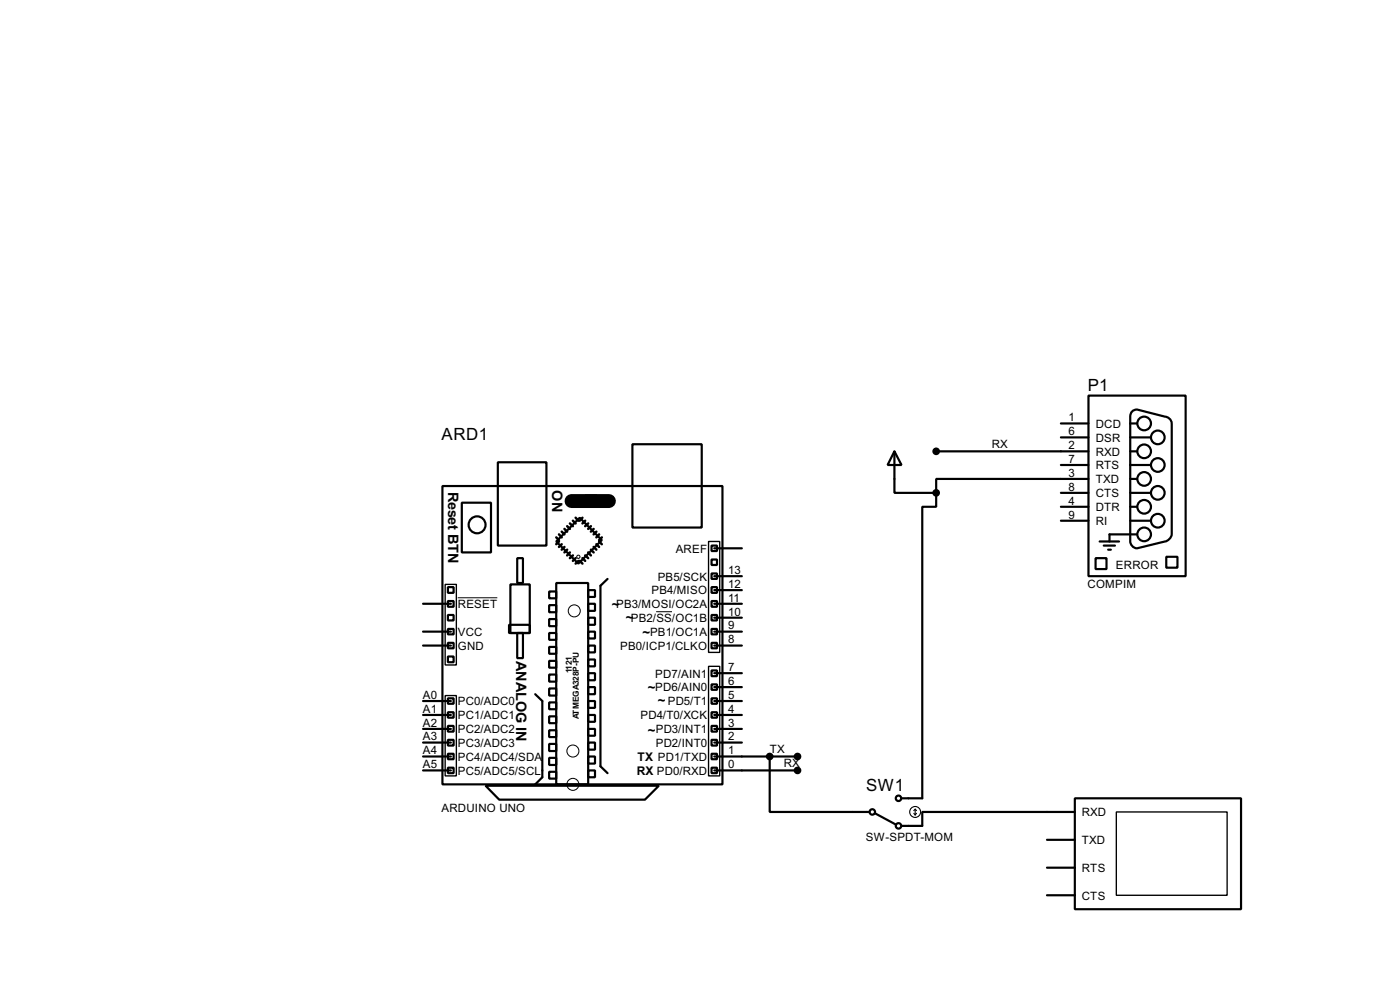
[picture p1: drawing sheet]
<svg xmlns="http://www.w3.org/2000/svg" width="256mm" height="180mm" viewBox="0 0 256 180" stroke-linecap="round" stroke-linejoin="round" font-family="sans-serif">
<g fill="none" stroke="#000" stroke-width=".4">
<path d="M194.4 77.5h5M199.4 72.4h17.8v33.1h-17.8zM207.1 77.5h1.2M207.5 75.2l.8-.2 5.1 1.3a1.35 1.35 0 0 1 1.3 1.2v20.3a1.59 1.59 0 0 1-1.3 1.3l-5.1 1.3a1.33 1.33 0 0 1-1.2-1.3v-22.8v-.5zM81.1 89h51.3v54.6h-51.3zM84.6 92h5.4v9.1h-5.4zM91.2 84.6h8.9v15.3h-8.9zM106.2 94.8l4.1 4.1-4.3 4.3-4.1-4.1zM107.2 90.7h2.1v2.1h-2.1zM115.9 81.3h12.7v15.3h-12.7zM130.4 99.9h1v1h-1zM163.9 82.6l1.3 2.5h-2.6z"/>
<path d="M163.9 82.6v7.6h7.6M171.5 90.2v2.6h-2.5v53.3h-3.8M171.5 82.6h27.9M194.4 80.1h5M194.4 85.1h5M194.4 90.2h5M194.4 92.8h5M194.4 95.3h5M199.4 87.7h-27.9v2.5M201.5 99.1h3.5M202.2 99.9h2.1M207.1 82.6h1.2"/>
<path d="M207.1 80.1h3.8M207.1 85.1h3.8M207.1 87.7h1.2M207.1 90.2h3.8M207.1 92.8h1.2M207.1 95.3h3.8M208.3 97.8h-5v1.3M77.5 118.2h5.1M77.5 115.6h5.1M77.5 110.5h5.1M82.1 110h1v1.1h-1zM82.1 115.1h1v1h-1z"/>
<path d="M82.1 117.7h1v1h-1zM82.1 112.6h1v1h-1zM82.1 107.5h1v1h-1zM93.3 114.4h3.8v1.5h-3.8zM93.5 107h3.6v8.9h-3.6zM94.8 102.2h1v4.5h-1zM94.8 115.9h1v4.6h-1zM100.6 108.3h1.3v1.2h-1.3zM100.6 110.8h1.3v1.3h-1.3zM100.6 113.3h1.3v1.3h-1.3zM100.6 115.9h1.3v1.2h-1.3zM100.6 118.4h1.3v1.3h-1.3z"/>
<path d="M101.9 106.7h5.9v36.9h-5.9zM107.8 108h1.2v1.3h-1.2zM107.8 110.5h1.2v1.3h-1.2zM107.8 113.1h1.2v1.3h-1.2zM107.8 115.6h1.2v1.3h-1.2zM107.8 118.2h1.2v1.2h-1.2zM111.3 106l-1.3 1.2v33.1l1.3 1.2M130.4 105h1v1h-1zM130.4 107.5h1v1h-1zM130.4 110h1v1.1h-1zM130.4 112.6h1v1h-1zM130.4 115.1h1v1h-1z"/>
<path d="M130.4 102.4h1v1h-1zM130.4 117.7h1v1h-1zM130.9 118.2h5M130.9 115.6h5M130.9 113.1h5M130.9 110.5h5M130.9 108h5M130.9 105.5h5M130.9 100.4h5M200.7 102.2h2v2h-2zM203 100.6h.5M213.7 101.9h2v2h-2z"/>
<path d="M77.5 138.5h5.1M77.5 135.9h5.1M77.5 133.4h5.1M77.5 130.9h5.1M77.5 128.3h5.1M82.1 120.2h1v1h-1zM82.1 127.8h1v1h-1zM82.1 130.4h1v1h-1zM82.1 132.9h1v1h-1zM82.1 135.4h1v1.1h-1zM82.1 138h1v1h-1zM98.1 127.1l1.3 1.2v14l-1.3 1.3"/>
<path d="M100.6 121h1.3v1.2h-1.3zM100.6 123.5h1.3v1.3h-1.3zM100.6 126h1.3v1.3h-1.3zM100.6 128.6h1.3v1.2h-1.3zM100.6 131.1h1.3v1.3h-1.3zM100.6 133.7h1.3v1.2h-1.3zM100.6 136.2h1.3v1.3h-1.3zM100.6 138.7h1.3v1.3h-1.3zM107.8 120.7h1.2v1.3h-1.2zM107.8 123.2h1.2v1.3h-1.2zM107.8 125.8h1.2v1.3h-1.2zM107.8 128.3h1.2v1.3h-1.2z"/>
<path d="M107.8 130.9h1.2v1.2h-1.2zM107.8 133.4h1.2v1.3h-1.2zM107.8 135.9h1.2v1.3h-1.2zM107.8 138.5h1.2v1.3h-1.2zM130.4 122.7h1v1.1h-1zM130.4 125.3h1v1h-1zM130.4 127.8h1v1h-1zM130.4 130.4h1v1h-1zM130.4 132.9h1v1h-1zM130.4 135.4h1v1.1h-1zM130.4 138h1v1h-1zM130.9 138.5h15.2"/>
<path d="M130.9 135.9h5M130.9 133.4h5M130.9 130.9h5M130.9 128.3h5M130.9 125.8h5M130.9 123.2h5M141 138.5v10.1h18.3M77.5 141h5.1M82.1 140.5h1v1h-1zM89 143.8h31.7l-2.5 2.6h-26.7zM100.6 141.3h1.3v1.2h-1.3zM107.8 141h1.2v1.3h-1.2z"/>
<path d="M130.4 140.5h1v1h-1zM130.9 141h15.2M160.3 148.9l3.8 2M191.8 158.8h5.1M191.8 153.7h5.1M196.9 146.1h30.5v20.3h-30.5zM196.9 148.6h-27.9v2.6h-3.8M191.8 163.9h5.1"/>
<circle cx="209.6" cy="77.5" r="1.25"/>
<circle cx="87.4" cy="96.1" r="1.55"/>
<circle cx="209.6" cy="82.6" r="1.25"/>
<circle cx="209.6" cy="87.7" r="1.25"/>
<circle cx="209.6" cy="97.8" r="1.25"/>
<circle cx="209.6" cy="92.8" r="1.25"/>
<circle cx="212.1" cy="90.2" r="1.25"/>
<circle cx="212.1" cy="95.3" r="1.25"/>
<circle cx="212.1" cy="85.1" r="1.25"/>
<circle cx="212.1" cy="80.1" r="1.25"/>
<circle cx="159.8" cy="148.6" r=".5"/>
<circle cx="164.6" cy="151.2" r=".5"/>
<circle cx="164.6" cy="146.1" r=".5"/>
</g>
<path d="M104.7 91.7h6.9" fill="none" stroke="#000" stroke-width="2.6"/>
<g fill="none" stroke="#000" stroke-width=".45">
<path d="M101.9 98.4l.5 .5M102.4 97.8l.5 .6M102.4 99.1l-.5 .5M102.9 97.3l.5 .5M102.9 99.6l-.5 .5M103.4 96.8l.5 .5M103.9 96.3l.5 .5M104.4 95.8l.6 .5M105 95.3l.5 .5M105.5 94.8l.5 .5M106.7 94.8l-.5 .5M107.2 95.3l-.5 .5"/>
<path d="M107.8 95.8l-.6 .5M108.3 96.3l-.5 .5M108.8 96.8l-.5 .5M109.3 99.6l.5 .5M109.3 97.3l-.5 .5M109.8 99.1l.5 .5M109.8 97.8l-.5 .6M110.3 98.4l-.5 .5M103.4 100.1l-.5 .5M103.9 100.6l-.5 .5M104.4 101.1l-.5 .6M105 101.7l-.6 .5"/>
<path d="M105.5 102.2l-.5 .5M106 102.7l-.5 .5M106.2 102.7l.5 .5M106.7 102.2l.5 .5M107.2 101.7l.6 .5M107.8 101.1l.5 .6M108.3 100.6l.5 .5M108.8 100.1l.5 .5"/>
</g>
<g fill="none" stroke="#000" stroke-width=".18">
<path d="M83.9 109.4h7.2M120.2 112h2.9"/>
<circle cx="105.2" cy="111.8" r="1.1"/>
<circle cx="105.9" cy="101.9" r=".3"/>
<circle cx="104.9" cy="137.5" r="1.1"/>
<circle cx="104.9" cy="143.6" r="1.1"/>
</g>
<path d="M129.8 99.1h2.1v20.3h-2.1zM81.6 107h2v14.7h-2zM81.6 127.3h2v14.7h-2zM129.8 122h2.1v20h-2.1zM204.5 148.6h20.3v15.3h-20.3z" fill="none" stroke="#000" stroke-width=".25"/>
<g fill="none" stroke="#000" stroke-width=".2">
<path d="M167.4 148.9l.3 .3M167.7 148.1v1.1M167.7 148.1l-.3 .3M167.7 148.1l.2 .3M167.9 148.9l-.2 .3"/>
<circle cx="167.6" cy="148.6" r="1"/>
</g>
<g fill="#000" stroke="#000" stroke-width=".4">
<circle cx="171.5" cy="82.6" r=".5"/>
<circle cx="171.5" cy="90.2" r=".5"/>
<circle cx="141" cy="138.5" r=".5"/>
<circle cx="146.1" cy="138.5" r=".5"/>
<circle cx="146.1" cy="141" r=".5"/>
</g>
<g font-size="3.5">
<text x="199.3" y="71.6">P1</text>
<text x="80.9" y="80.5">ARD1</text>
<text x="158.7" y="144.8">SW1</text>
</g>
<g font-size="3">
<text x="82.1" y="90" transform="rotate(90 82.1 90)">Reset BTN</text>
<text x="101.1" y="89.7" transform="rotate(90 101.1 89.7)">ON</text>
<text x="94.5" y="121" transform="rotate(90 94.5 121)">ANALOG IN</text>
</g>
<g font-size="2.7">
<text x="112.1" y="111.4">~</text>
<text x="114.7" y="113.9">~</text>
<text x="117.7" y="116.5">~</text>
<text x="118.7" y="126.7">~</text>
<text x="120.5" y="129">~</text>
<text x="118.7" y="134.6">~</text>
</g>
<g font-size="2.5">
<text x="116.7" y="141.8">RX PD0/RXD</text>
<text x="116.8" y="139.3">TX PD1/TXD</text>
</g>
<g font-size="2.4">
<text x="195.8" y="77.1">1</text>
<text x="181.7" y="82">RX</text>
<text x="195.8" y="82.2">2</text>
<text x="195.8" y="79.7">6</text>
<text x="200.7" y="83.4">RXD</text>
<text x="200.7" y="80.8">DSR</text>
<text x="200.7" y="78.3">DCD</text>
<text x="195.8" y="87.3">3</text>
<text x="195.8" y="89.8">8</text>
<text x="195.8" y="84.7">7</text>
<text x="200.7" y="88.5">TXD</text>
<text x="200.7" y="85.9">RTS</text>
<text x="195.8" y="92.4">4</text>
<text x="195.8" y="94.9">9</text>
<text x="200.7" y="91">CTS</text>
<text x="200.7" y="93.6">DTR</text>
<text x="123.8" y="101.2">AREF</text>
<text x="200.7" y="96.1">RI</text>
<text x="120.5" y="106.3">PB5/SCK</text>
<text x="133.4" y="107.6">12</text>
<text x="133.4" y="105.1">13</text>
<text x="199.2" y="107.7">COMPIM</text>
<text x="204.4" y="104.2">ERROR</text>
<text x="83.9" y="111.3">RESET</text>
<text x="112.9" y="111.3">PB3/MOSI/OC2A</text>
<text x="115.6" y="113.9">PB2/SS/OC1B</text>
<text x="119.3" y="108.8">PB4/MISO</text>
<text x="133.4" y="112.7">10</text>
<text x="133.4" y="110.1">11</text>
<text x="83.9" y="116.4">VCC</text>
<text x="83.9" y="119">GND</text>
<text x="113.6" y="119">PB0/ICP1/CLKO</text>
<text x="119.1" y="116.4">PB1/OC1A</text>
<text x="133.4" y="117.8">8</text>
<text x="133.4" y="115.2">9</text>
<text x="120" y="124">PD7/AIN1</text>
<text x="133.4" y="125.4">6</text>
<text x="133.4" y="122.8">7</text>
<text x="77.5" y="130.5">A1</text>
<text x="77.5" y="127.9">A0</text>
<text x="83.9" y="131.7">PC1/ADC1</text>
<text x="83.9" y="129.1">PC0/ADC0</text>
<text x="117.3" y="131.7">PD4/T0/XCK</text>
<text x="120" y="126.6">PD6/AIN0</text>
<text x="122.3" y="129.1">PD5/T1</text>
<text x="133.4" y="130.5">4</text>
<text x="133.4" y="127.9">5</text>
<text x="77.5" y="135.5">A3</text>
<text x="77.5" y="133">A2</text>
<text x="83.9" y="136.7">PC3/ADC3</text>
<text x="83.9" y="134.2">PC2/ADC2</text>
<text x="120.1" y="136.7">PD2/INT0</text>
<text x="120.1" y="134.2">PD3/INT1</text>
<text x="133.4" y="135.5">2</text>
<text x="133.4" y="133">3</text>
<text x="141" y="137.9">TX</text>
<text x="77.5" y="140.6">A5</text>
<text x="77.5" y="138.1">A4</text>
<text x="83.9" y="141.8">PC5/ADC5/SCL</text>
<text x="83.9" y="139.3">PC4/ADC4/SDA</text>
<text x="133.4" y="140.6">0</text>
<text x="133.4" y="138.1">1</text>
<text x="143.6" y="140.4">RX</text>
<text x="80.9" y="148.6">ARDUINO UNO</text>
<text x="198.2" y="149.4">RXD</text>
<text x="158.6" y="153.9">SW-SPDT-MOM</text>
<text x="198.2" y="154.5">TXD</text>
<text x="198.2" y="159.6">RTS</text>
<text x="198.2" y="164.7">CTS</text>
</g>
<g font-size="1.7">
<text x="104.8" y="123.3" transform="rotate(-90 104.8 123.3)">1121</text>
<text x="106.1" y="131.7" transform="rotate(-90 106.1 131.7)">ATMEGA328P-PU</text>
</g>
</svg>
